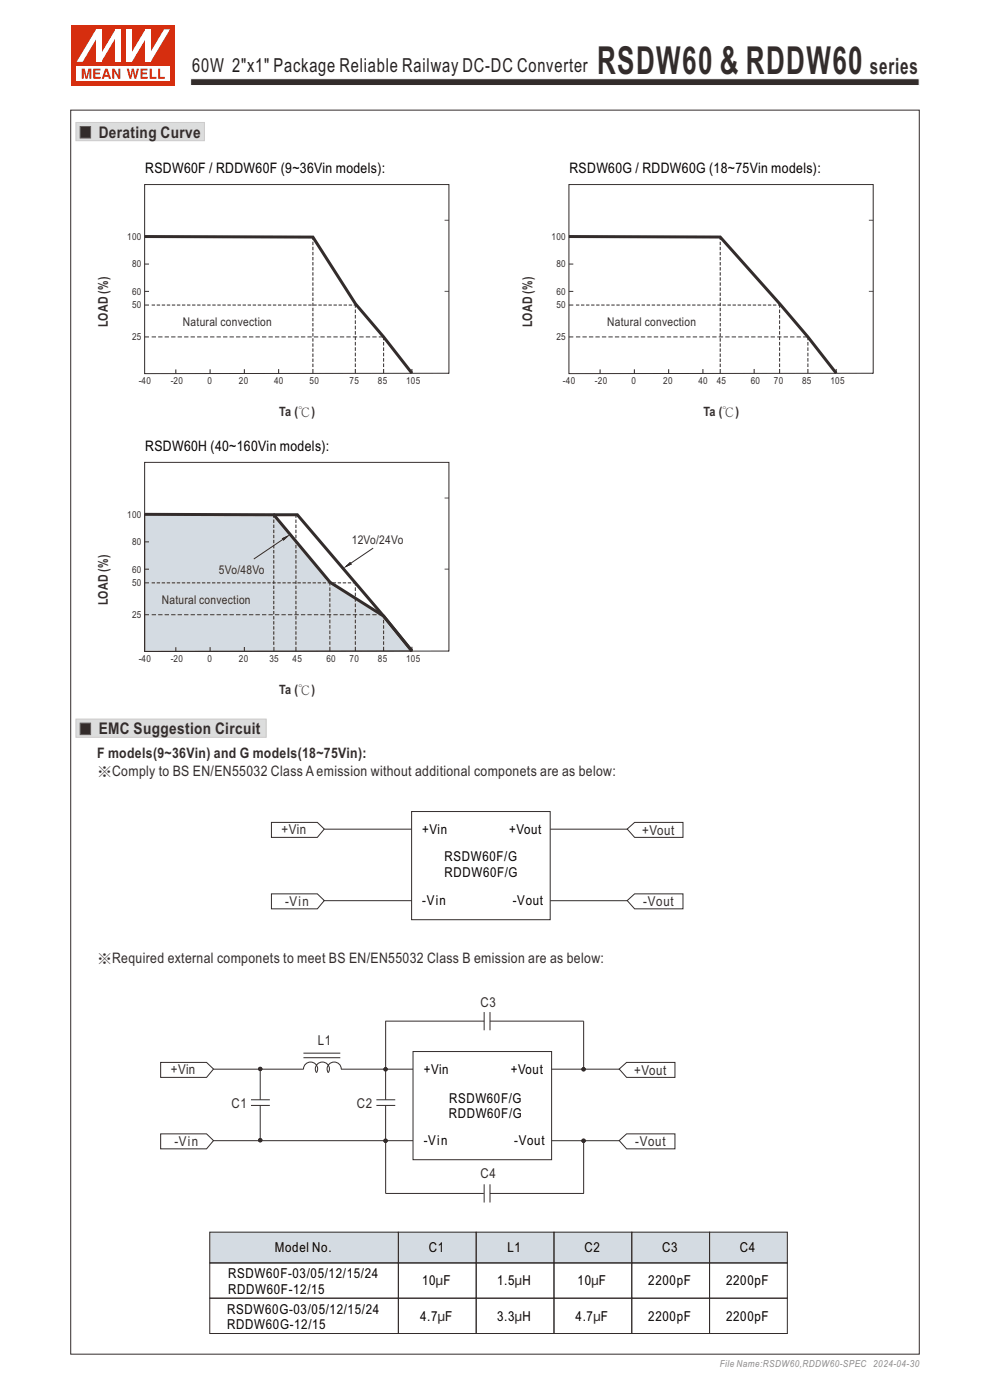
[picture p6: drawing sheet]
<svg xmlns="http://www.w3.org/2000/svg" width="210mm" height="297mm" viewBox="0 0 210 297" stroke-linecap="round" stroke-linejoin="round" font-family="sans-serif">
<path d="M30.7 109.1l27.5 .1 11.8 14.4 11.1 6.8 6.3 7.7-56.7 .1z" fill-rule="evenodd" fill="#d4dbe2" stroke="#332c2b" stroke-width=".21"/>
<path d="M16.1 26h27.3v3.8h-27.3z" fill-rule="evenodd" fill="#dcdddd" stroke="#c9caca" stroke-width=".21"/>
<path d="M17 26.8h2.2v2.5h-2.2z" fill-rule="evenodd" fill="#332c2b" stroke="#5f5d5d" stroke-width=".21"/>
<path d="M40.4 16.7h154.6v1.4h-154.6z" fill-rule="evenodd" fill="#332c2b" stroke="#fefefe" stroke-width=".21"/>
<path d="M15.2 5.4h22v12.7h-22z" fill-rule="evenodd" fill="#d62e0f"/>
<path d="M16.3 14.1h19.8v3h-19.8z" fill-rule="evenodd" fill="#fefefe"/>
<g fill="#d62e0f">
<path d="M26.9 14.6h.4l.4 1.5 .3-1.5h.4l.3 1.5 .3-1.5h.5l-.6 2.1h-.4l-.3-1.7-.3 1.7h-.4z" fill-rule="evenodd"/>
<path d="M29.8 14.6h1.5v.3h-1.1v.5h1v.4h-1v.5h1.1v.4h-1.5z" fill-rule="evenodd"/>
<path d="M31.7 14.6h.5v1.7h1v.4h-1.5z" fill-rule="evenodd"/>
<path d="M33.5 14.6h.5v1.7h1v.4h-1.5z" fill-rule="evenodd"/>
<path d="M17.3 14.6h.7l.4 1.6 .3-1.6h.7v2.1h-.4v-1.8l-.4 1.8h-.5l-.4-1.8v1.8h-.4z" fill-rule="evenodd"/>
<path d="M19.8 14.6h1.5v.3h-1.1v.5h1v.4h-1v.5h1.2v.4h-1.6z" fill-rule="evenodd"/>
<path d="M22.6 15.1l.2 .8h-.5zM22.3 14.6l-.7 2.1h.4l.2-.4h.7l.2 .4h.5l-.8-2.1z" fill-rule="evenodd"/>
<path d="M23.8 14.6h.5l.8 1.4v-1.4h.4v2.1h-.4l-.9-1.5v1.5h-.4z" fill-rule="evenodd"/>
</g>
<g fill="#fff">
<path d="M24.5 6.2h1.1v6.9h-1.1z" fill-rule="evenodd"/>
<path d="M24.5 6.2h1.1l-4.1 6.9h-1.1z" fill-rule="evenodd"/>
<path d="M20.4 6.2h1.1v6.9h-1.1z" fill-rule="evenodd"/>
<path d="M20.4 6.2h1.1v.3l-4 6.6h-1.2z" fill-rule="evenodd"/>
<path d="M30.8 6.2h1.1v6.9h-1.1z" fill-rule="evenodd"/>
<path d="M34.8 6.2h1.3l-4.2 6.9h-1v-.3z" fill-rule="evenodd"/>
<path d="M26.9 6.2h1.1v6.9h-1.1z" fill-rule="evenodd"/>
<path d="M30.8 6.2h1.1v.3l-3.9 6.6h-1.1v-.3z" fill-rule="evenodd"/>
</g>
<g fill="none" stroke="#332c2b" stroke-width=".21">
<path d="M30.7 56h.9M30.7 50.2h.9M94.3 46.7h.9M120.7 56h.9M120.7 50.2h.9M184.3 46.7h.9M30.7 61.8h.9M30.7 64.7h.9M30.7 71.5h.9M37.3 78.4v.9M44.6 78.3v.9M51.8 78.3v.9"/>
<path d="M59.1 78.3v.9M66.4 78.3v.9M75.4 78.3v.9M81.4 78.3v.9M87.4 78.3v.9M94.3 61.8h.9M95.2 79.2l-64.5 .1v-40.1h64.5v40.1M120.7 61.8h.9M120.7 64.7h.9M120.7 71.5h.9M127.3 78.4v.9M134.6 78.3v.9"/>
<path d="M141.8 78.3v.9M149.1 78.3v.9M152.8 78.3v.9M160 78.3v.9M165.4 78.3v.9M171.4 78.3v.9M177.4 78.3v.9M184.3 61.8h.9M185.2 79.2l-64.5 .1v-40.1h64.5v40.1M30.7 115h.9M30.7 109.2h.9M94.3 105.7h.9"/>
<path d="M30.7 120.8h.9M30.7 123.6h.9M30.7 130.4h.9M37.3 137.3v.9M44.6 137.3v.9M51.8 137.3v.9M58.1 137.2v1M62.8 137.2v.9M70 137.2v.9M75.4 137.2v.9M81.4 137.2v.9M87.4 137.2v.9"/>
<path d="M94.3 120.7h.9M95.2 138.1l-64.5 .1v-40.1h64.5v40.1"/>
</g>
<path d="M32.2 64.7h43.4M122.2 64.7h43.4M32.2 123.6h43.2" fill="none" stroke="#332c2b" stroke-width=".21" stroke-dasharray=".7 .4" stroke-linecap="butt"/>
<path d="M32.2 71.5h49.2M122.2 71.5h49.2M32.2 130.4h49.2" fill="none" stroke="#332c2b" stroke-width=".21" stroke-dasharray=".9 .4" stroke-linecap="butt"/>
<path d="M66.4 77.9v-27.7M75.4 77.9v-13.2M81.4 77.9v-6.1M152.8 77.9v-27.7M165.4 77.9v-13.2M171.4 77.9v-6.1M58.1 136.8v-27.6M62.8 136.8v-27.6M70 136.8v-13.2M75.4 136.8v-13.2M81.4 136.8v-6.1" fill="none" stroke="#332c2b" stroke-width=".21" stroke-dasharray=".8 .4" stroke-linecap="butt"/>
<path d="M30.7 50.2l35.7 .1 9 14.2 6 7 6 7.7M120.7 50.2l32.1 .1 12.6 14.2 6 7 6 7.7M30.7 109.1l27.4 .1 11.9 14.3 11.4 7.2 6 7.4-6-7.4-18.3-21.5h-5.1" fill="none" stroke="#332c2b" stroke-width=".63" stroke-linecap="butt"/>
<path d="M16.1 152.5h40.4v3.9h-40.4z" fill-rule="evenodd" fill="#dcdddd" stroke="#c9caca" stroke-width=".21"/>
<path d="M17 153.4h2.2v2.4h-2.2z" fill-rule="evenodd" fill="#332c2b" stroke="#5f5d5d" stroke-width=".21"/>
<g fill="none" stroke="#332c2b" stroke-width=".21">
<path d="M59.9 114.3l1.1-.5-.8 .8zM60.3 114.2l-6.5 4.4M79.2 116.3l-5.1 3.4M73.4 120.1l.9-.7 .2 .3zM57.6 174.5h9.7l1.5 1.4-1.5 1.7h-9.7zM68.8 175.9h18.5M87.3 172.2h29.4v22.9h-29.4zM116.7 175.9h16.5M133 175.9l1.6-1.4h10.3v3.1h-10.3zM57.6 189.6h9.7l1.5 1.5-1.5 1.7h-9.7zM68.7 191.1h18.7M116.7 191.1h16.4"/>
<path d="M133 191.1l1.6-1.5h10.3v3.2h-10.3zM81.7 216.6h21M81.8 216.6v10.6M102.7 214.7v3.9M103.9 214.7v3.9M103.9 216.6h19.9v10.6M34.1 225.4h9.7l1.5 1.4-1.5 1.8h-9.7zM45.3 226.8h19.1a1.48 1.48 0 0 1 1.9-1.4 1.48 1.48 0 0 1 .8 2.2 1.47 1.47 0 0 1 1.3-2.3 1.47 1.47 0 0 1 1.2 2.3 1.48 1.48 0 0 1 .9-2.3 1.48 1.48 0 0 1 1.9 1.5M53.2 234.5h4M53.2 233.3h4M55.2 226.7v6.6M55.2 234.5v7.4"/>
<path d="M64.4 224.4h7.8M64.4 223.4h7.8M72.3 226.8h15.3M79.8 234.5h4M79.8 233.3h4M81.8 226.7v6.6M81.8 234.5v7.4M87.6 223.1h29.4v22.9h-29.4zM117 226.8h14.5M131.3 226.8l1.6-1.4h10.3v3.2h-10.3zM34.1 240.5h9.7l1.5 1.5-1.5 1.7h-9.7zM45.2 242h42.4"/>
<path d="M81.8 242v11.2h20.8M102.7 251.2v3.9M103.9 251.2v3.9M103.9 253.2h20M117 242h14.4M123.8 242v11.2M131.3 242l1.6-1.5h10.3v3.2h-10.3z"/>
</g>
<g fill="#332c2b" stroke="#332c2b" stroke-width=".21">
<path d="M73.4 120.1l.9-.7 .2 .3z" fill-rule="evenodd"/>
<path d="M59.9 114.3l1.1-.5-.8 .8z" fill-rule="evenodd"/>
<circle cx="81.8" cy="242" r=".35"/>
<circle cx="81.8" cy="226.8" r=".35"/>
<circle cx="55.2" cy="226.8" r=".35"/>
<circle cx="55.2" cy="241.9" r=".35"/>
<circle cx="123.8" cy="242" r=".35"/>
<circle cx="123.8" cy="226.8" r=".35"/>
</g>
<path d="M44.5 261.4h122.5v6.5h-122.5z" fill-rule="evenodd" fill="#d4dbe2" stroke="#cbd6dc" stroke-width=".21"/>
<g fill="none" stroke="#332c2b" stroke-width=".21">
<path d="M44.5 261.4h40v6.5h-40zM44.5 267.9h40v7.5h-40zM44.5 275.4h40v7.5h-40zM84.5 261.4h16.5v6.5h-16.5zM84.5 267.9h16.5v7.5h-16.5zM84.5 275.4h16.5v7.5h-16.5zM101 261.4h16.5v6.5h-16.5zM101 267.9h16.5v7.5h-16.5zM101 275.4h16.5v7.5h-16.5zM117.5 261.4h16.5v6.5h-16.5zM117.5 267.9h16.5v7.5h-16.5zM117.5 275.4h16.5v7.5h-16.5z"/>
<path d="M134 261.4h16.5v6.5h-16.5zM134 267.9h16.5v7.5h-16.5zM134 275.4h16.5v7.5h-16.5zM150.5 261.4h16.5v6.5h-16.5zM150.5 267.9h16.5v7.5h-16.5zM150.5 275.4h16.5v7.5h-16.5z"/>
</g>
<path d="M15 23.4h180v263.9h-180z" fill="none" stroke="#332c2b" stroke-width=".21"/>
<text font-size="8.2" fill="#332c2b" x="126.7" y="15.7">RSDW60 &amp; RDDW60</text>
<text font-size="4.8" fill="#332c2b" x="184.5" y="15.7">series</text>
<text font-size="4.1" fill="#231f20" x="40.8" y="15.3">60W 2&quot;x1&quot; Package Reliable Railway DC-DC Converter</text>
<g font-size="3.4" fill="#332c2b">
<text x="20.9" y="29.2">Derating Curve</text>
<text x="20.9" y="155.8">EMC Suggestion Circuit</text>
</g>
<g font-size="3.1">
<text x="30.8" y="36.7">RSDW60F / RDDW60F (9~36Vin models):</text>
<text x="120.8" y="36.7">RSDW60G / RDDW60G (18~75Vin models):</text>
<text x="30.8" y="95.6">RSDW60H (40~160Vin models):</text>
</g>
<g font-size="3.1" fill="#332c2b">
<text x="20.6" y="160.8">F models(9~36Vin) and G models(18~75Vin):</text>
<text x="20.6" y="164.6">※Comply to BS EN/EN55032 Class A emission without additional componets are as below:</text>
<text x="20.6" y="204.2">※Required external componets to meet BS EN/EN55032 Class B emission are as below:</text>
</g>
<g font-size="2.9" fill="#332c2b">
<text x="59.7" y="176.9">+Vin</text>
<text x="136.2" y="177">+Vout</text>
<text x="60.5" y="192.1">-Vin</text>
<text x="136.4" y="192.2">-Vout</text>
<text x="101.9" y="213.7">C3</text>
<text x="67.4" y="221.6">L1</text>
<text x="36.2" y="227.9">+Vin</text>
<text x="134.5" y="228">+Vout</text>
<text x="49.1" y="235">C1</text>
<text x="75.7" y="235">C2</text>
<text x="37" y="243">-Vin</text>
<text x="134.7" y="243.1">-Vout</text>
<text x="101.9" y="250">C4</text>
</g>
<g font-size="2.9">
<text x="89.6" y="176.9">+Vin</text>
<text x="108" y="176.9">+Vout</text>
<text x="94.3" y="186">RDDW60F/G</text>
<text x="94.3" y="182.7">RSDW60F/G</text>
<text x="89.6" y="192">-Vin</text>
<text x="108.8" y="192">-Vout</text>
<text x="89.9" y="227.8">+Vin</text>
<text x="108.3" y="227.8">+Vout</text>
<text x="95.3" y="233.9">RSDW60F/G</text>
<text x="95.2" y="237.2">RDDW60F/G</text>
<text x="89.9" y="242.9">-Vin</text>
<text x="109.1" y="242.9">-Vout</text>
<text x="58.3" y="265.6">Model No.</text>
<text x="91" y="265.6">C1</text>
<text x="107.7" y="265.6">L1</text>
<text x="124" y="265.6">C2</text>
<text x="140.5" y="265.6">C3</text>
<text x="157" y="265.6">C4</text>
<text x="48.4" y="274.5">RDDW60F-12/15</text>
<text x="48.4" y="271.2">RSDW60F-03/05/12/15/24</text>
<text x="89.5" y="272.7">10μF</text>
<text x="105.5" y="272.7">1.5μH</text>
<text x="122.5" y="272.7">10μF</text>
<text x="137.5" y="272.7">2200pF</text>
<text x="154" y="272.7">2200pF</text>
<text x="48.2" y="282">RDDW60G-12/15</text>
<text x="48.2" y="278.7">RSDW60G-03/05/12/15/24</text>
<text x="89.1" y="280.1">4.7μF</text>
<text x="105.5" y="280.1">3.3μH</text>
<text x="122.1" y="280.1">4.7μF</text>
<text x="137.5" y="280.1">2200pF</text>
<text x="154" y="280.1">2200pF</text>
</g>
<g font-size="2.8" fill="#332c2b">
<text x="22.9" y="69.5" transform="rotate(-90 22.9 69.5)">LOAD (%)</text>
<text x="112.9" y="69.5" transform="rotate(-90 112.9 69.5)">LOAD (%)</text>
<text x="22.9" y="128.4" transform="rotate(-90 22.9 128.4)">LOAD (%)</text>
</g>
<g font-size="2.7" fill="#332c2b">
<text x="59.2" y="88.3">Ta (℃)</text>
<text x="149.2" y="88.3">Ta (℃)</text>
<text x="59.2" y="147.2">Ta (℃)</text>
</g>
<g font-size="2.6" fill="#332c2b">
<text x="38.8" y="69.1">Natural convection</text>
<text x="128.8" y="69.1">Natural convection</text>
<text x="74.6" y="115.4">12Vo/24Vo</text>
<text x="46.4" y="121.7">5Vo/48Vo</text>
<text x="34.3" y="128">Natural convection</text>
</g>
<g font-size="2" fill="#332c2b">
<text x="27" y="50.9">100</text>
<text x="117" y="50.9">100</text>
<text x="28" y="56.7">80</text>
<text x="118" y="56.7">80</text>
<text x="28" y="62.5">60</text>
<text x="28" y="65.4">50</text>
<text x="118" y="62.5">60</text>
<text x="118" y="65.4">50</text>
<text x="28" y="72.2">25</text>
<text x="118" y="72.2">25</text>
<text x="29.4" y="81.5">-40</text>
<text x="36.2" y="81.5">-20</text>
<text x="44" y="81.5">0</text>
<text x="50.7" y="81.5">20</text>
<text x="58.2" y="81.5">40</text>
<text x="65.7" y="81.5">50</text>
<text x="74.2" y="81.5">75</text>
<text x="80.2" y="81.5">85</text>
<text x="86.2" y="81.5">105</text>
<text x="119.4" y="81.5">-40</text>
<text x="126.2" y="81.5">-20</text>
<text x="134" y="81.5">0</text>
<text x="140.7" y="81.5">20</text>
<text x="148.2" y="81.5">40</text>
<text x="152.1" y="81.5">45</text>
<text x="159.3" y="81.5">60</text>
<text x="164.2" y="81.5">70</text>
<text x="170.2" y="81.5">85</text>
<text x="176.2" y="81.5">105</text>
<text x="27" y="109.9">100</text>
<text x="28" y="115.7">80</text>
<text x="28" y="121.5">60</text>
<text x="28" y="124.4">50</text>
<text x="28" y="131.1">25</text>
<text x="29.4" y="140.4">-40</text>
<text x="36.2" y="140.4">-20</text>
<text x="44" y="140.4">0</text>
<text x="50.7" y="140.4">20</text>
<text x="57.2" y="140.4">35</text>
<text x="62.1" y="140.4">45</text>
<text x="69.3" y="140.4">60</text>
<text x="74.2" y="140.4">70</text>
<text x="80.2" y="140.4">85</text>
<text x="86.2" y="140.4">105</text>
</g>
<g font-size="2" fill="#8b8b8c">
<text x="152.7" y="290.1">File Name:RSDW60,RDDW60-SPEC</text>
<text x="185.3" y="290.1">2024-04-30</text>
</g>
</svg>
